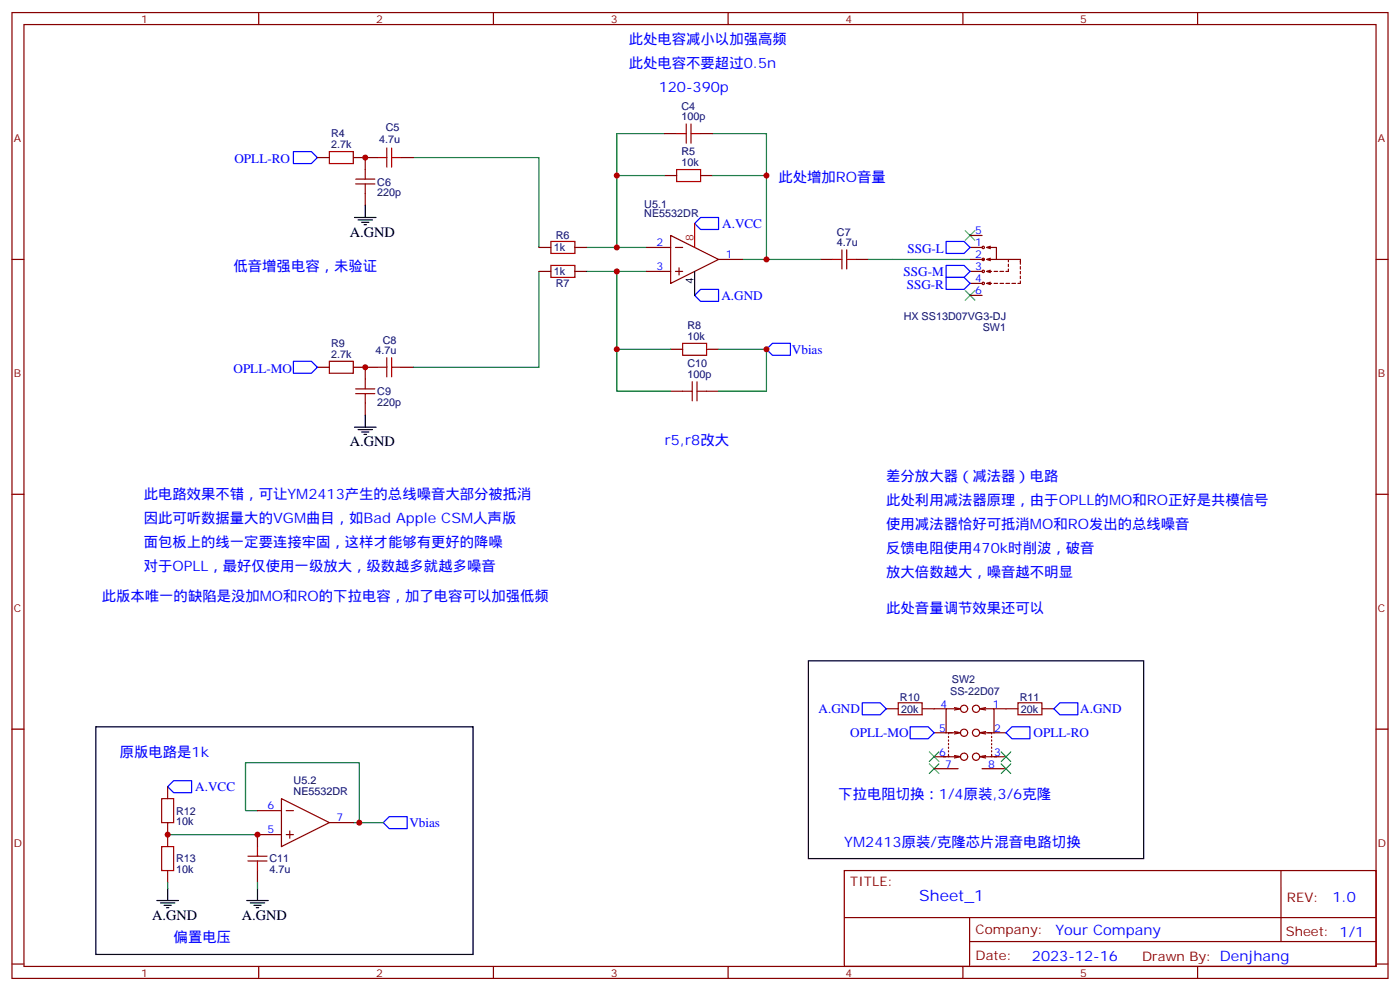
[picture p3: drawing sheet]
<svg xmlns="http://www.w3.org/2000/svg" width="412mm" height="292mm" viewBox="0 0 412 292" stroke-linecap="round" stroke-linejoin="round" font-family="sans-serif">
<g fill="none" stroke="#870000" stroke-width=".35">
<path d="M3.5 3.7h405.4v284.3h-405.4zM7.1 7.2h398.2v277.3h-398.2zM76.2 3.7v3.5M145.3 3.7v3.5M214.5 3.7v3.5M283.6 3.7v3.5M352.8 3.7v3.5M195.8 39.3h3.5M206.4 39.3h3.5M93.5 46.4h3.5M104.1 46.4h7M107.6 46.4v3.5"/>
<path d="M107.6 57v3.5M118.2 46.4h3.5M195.8 51.7h3.5M206.4 51.7h3.5M3.5 76.4h3.6M158.7 79.9h3.6M158.7 72.8h3.6M169.3 79.9h3.6M169.3 72.8h3.6M190.5 79.9h7.1M190.5 72.8h7.1M197.6 69.3l14.1 7.1-14.1 7z"/>
<path d="M199 79.9h2.1M199 72.8h2.1M200 78.8v2.2M211.7 76.4h7M241.7 76.4h3.5M252.2 76.4h3.6M285.8 76.4h4.2M285.8 79.9h3.5M285.8 72.8h3.5M285.8 69.3h3.5M290.7 72.8h2.8v3.6h-2.8M290.7 79.9h1.4"/>
<path d="M290.7 79.9l1 .4M290.7 76.4l1 .3M290.7 72.8l1 .4M291.7 79.6l-1 .3M291.7 76l-1 .4M291.7 72.5l-1 .3M292.8 79.9h1.1M293.5 76.4h7.1v1.4M294.6 79.9h1M297 79.2v.7h-.7M297 76.4v.7M297 77.8v.7"/>
<path d="M300.6 78.5v.7M300.6 79.9v.7M405.3 76.4h3.6M285.8 83.4h3.5M285.8 87h3.5M290.7 83.4h1.4M290.7 83.4l1 .4M291.7 83.1l-1 .3M292.8 83.4h1.1M294.6 83.4h1M296.3 83.4h1.1M298.1 83.4h1.1"/>
<path d="M300.6 82.7v.7h-.7M300.6 81.3v.7M93.5 108.1h3.5M104.1 108.1h7M107.6 108.1v3.6M107.6 118.7v3.5M118.2 108.1h3.5M197.6 115.2h3.5M197.6 102.8h3.5M208.1 115.2h3.6M208.1 102.8h3.6M3.5 145.5h3.6"/>
<path d="M405.3 145.5h3.6M3.5 214.7h3.6M261.1 208.7h3.5M271.6 208.7h7.1M275.2 215.7h5.3M279.4 216.8v.3M279.4 217.8v.4M279.4 218.9v.4M279.4 220v.3M281.2 215.4l1.7 .3-1.7 .4M281.2 208.3l1.7 .4M282.2 215.7h-2.8v.4"/>
<path d="M282.9 208.7h-4.2v7M282.9 208.7l-1.7 .3M288.6 208.7h4.2v7M288.6 208.7l1.7 .3M288.6 215.7l1.7 .4M289.3 215.7h2.8v.4M290.3 208.3l-1.7 .4M290.3 215.4l-1.7 .3M291 215.7h5.3M292.1 216.8v.3M292.1 217.8v.4M292.1 218.9v.4"/>
<path d="M292.1 220v.3M292.8 208.7h7.1M306.9 208.7h3.5M405.3 214.7h3.6M49.4 231.6v3.5M75.8 238.7h7.1M82.9 235.1l14.1 7.1-14.1 7zM84.3 238.7h2.1M275.2 222.8h4.4M275.2 226.3h7M279.4 222.1v.7h2.8M279.4 221v.4"/>
<path d="M281.2 222.4l1.7 .4-1.7 .3M288.6 222.8l1.7 .3M289.3 226.3h7M290.3 222.4l-1.7 .4M291.9 222.8h4.4M292.1 222.1v.7h-2.8M292.1 221v.4M49.4 242.2v7M49.4 256.3v3.5M75.8 256.3v3.5M82.9 245.7h-7.1v3.5M84.3 245.7h2.1"/>
<path d="M85.4 244.7v2.1M97 242.2h7.1M248.7 256.3h156.6v28.2h-156.6zM377.3 256.3v20.9M248.7 270.1h156.5M285.6 277.2h119.6M285.6 270.1v14.2M3.5 283.8h3.6M76.2 284.5v3.5M145.3 284.5v3.5M214.5 284.5v3.5M283.6 284.5v3.5"/>
<path d="M352.8 284.5v3.5M405.3 283.8h3.6"/>
<circle cx="289.6" cy="72.8" r=".35"/>
<circle cx="289.6" cy="79.9" r=".35"/>
<circle cx="289.6" cy="76.4" r=".35"/>
<circle cx="289.6" cy="83.4" r=".35"/>
<circle cx="284" cy="208.7" r="1.06"/>
<circle cx="284" cy="215.7" r="1.06"/>
<circle cx="287.5" cy="208.7" r="1.06"/>
<circle cx="287.5" cy="215.7" r="1.06"/>
<circle cx="284" cy="222.8" r="1.06"/>
<circle cx="287.5" cy="222.8" r="1.06"/>
</g>
<g fill="none" stroke="#00f" stroke-width=".35">
<path d="M86.4 44.6h5.3l1.8 1.8-1.8 1.8h-5.3zM206.4 64h5.3v3.6h-5.3l-1.8-1.8zM278.7 71.1h5.3l1.8 1.7-1.8 1.8h-5.3zM278.7 78.1h5.3l1.8 1.8-1.8 1.8h-5.3zM204.6 87l1.8-1.8h5.3v3.5h-5.3zM278.7 81.7h5.3l1.8 1.7-1.8 1.8h-5.3zM86.4 106.4h5.3l1.8 1.7-1.8 1.8h-5.3zM225.8 102.8l1.7-1.7h5.3v3.5h-5.3zM254 206.9h5.3l1.8 1.8-1.8 1.7h-5.3zM268.1 214h5.3l1.8 1.7-1.8 1.8h-5.3zM298.1 214h5.3v3.5h-5.3l-1.8-1.8zM312.2 206.9h5.3v3.5h-5.3l-1.8-1.7z"/>
<path d="M51.2 229.8h5.2v3.6h-5.2l-1.8-1.8zM114.7 240.4h5.2v3.5h-5.2l-1.8-1.7z"/>
</g>
<g fill="none" stroke="#a10000" stroke-width=".35">
<path d="M199.3 39.3h2.8M202.1 36.5v5.7M203.6 39.3h2.8M203.6 36.5v5.7M97 44.6h7.1v3.6h-7.1zM104.8 54.2h5.6M104.8 52.7h5.6M107.6 49.9v2.8M107.6 54.2v2.8M111.1 46.4h2.8M113.9 43.6v5.6M115.4 43.6v5.6"/>
<path d="M115.4 46.4h2.8M199.3 49.9h7.1v3.5h-7.1zM162.3 78.1h7v3.6h-7zM162.3 71.1h7v3.5h-7zM245.2 76.4h2.8M248 73.6v5.6M249.4 76.4h2.8M249.4 73.6v5.6M97 106.4h7.1v3.5h-7.1zM104.8 115.9h5.6M104.8 114.5h5.6M107.6 111.7v2.8"/>
<path d="M107.6 115.9v2.8M111.1 108.1h2.8M113.9 105.3v5.6M115.4 105.3v5.6M115.4 108.1h2.8M201.1 101.1h7v3.5h-7zM201.1 115.2h2.8M203.9 112.4v5.6M205.3 115.2h2.8M205.3 112.4v5.6M264.6 206.9h7v3.5h-7zM299.9 206.9h7v3.5h-7z"/>
<path d="M47.6 235.1h3.6v7.1h-3.6zM47.6 249.2h3.6v7.1h-3.6zM73 253.5h5.7M73 252.1h5.7M75.8 249.2v2.9M75.8 253.5v2.8"/>
</g>
<g fill="none" stroke="#008700" stroke-width=".35">
<path d="M195.8 39.3h-14.1v12.4M209.9 39.3h15.9v12.4M121.7 46.4h37v26.4M195.8 51.7h-14.1v21.1M209.9 51.7h15.9v24.7h-7.1M158.7 79.9v28.2h-37M172.9 72.8h17.6M172.9 79.9h17.6M181.7 79.9v35.3h15.9M225.8 76.4h15.9M255.8 76.4h30M181.7 102.8h15.9"/>
<path d="M211.7 102.8h14.1v12.4h-14.1M75.8 238.7h-3.5v-14.2h33.5v17.7M49.4 259.8v1.8M49.4 245.7h26.4M75.8 259.8v1.8M104.1 242.2h8.8"/>
</g>
<g fill="none" stroke="#000" stroke-width=".35">
<path d="M104.4 64h6.4M105.5 64.7h4.2M106.5 65.4h2.2M107.2 66.1h.7M107.6 60.5v3.5M204.6 79.9v7.1M104.4 125.8h6.4M105.5 126.5h4.2M106.5 127.2h2.2M107.2 127.9h.7M107.6 122.2v3.6M28.2 214h111.1v67h-111.1z"/>
<path d="M46.2 265.1h6.4M47.3 265.8h4.2M48.3 266.5h2.1M49 267.2h.7M49.4 261.6v3.5M72.7 265.1h6.3M73.7 265.8h4.3M74.8 266.5h2.1M75.5 267.2h.7M75.8 261.6v3.5"/>
</g>
<path d="M284.3 67.9l2.9 2.8M287.2 67.9l-2.9 2.8M284.3 85.5l2.9 2.9M287.2 85.5l-2.9 2.9M273.8 224.9l2.8 2.8M273.8 221.4l2.8 2.8M276.6 224.9l-2.8 2.8M276.6 221.4l-2.8 2.8M294.9 224.9l2.8 2.8M294.9 221.4l2.8 2.8M297.7 224.9l-2.8 2.8M297.7 221.4l-2.8 2.8" fill="none" stroke="#3c3" stroke-width=".35"/>
<path d="M204.6 65.8v7" fill="none" stroke="#f00" stroke-width=".35"/>
<g fill="#c00">
<circle cx="225.8" cy="51.7" r=".88"/>
<circle cx="181.7" cy="51.7" r=".88"/>
<circle cx="181.7" cy="72.8" r=".88"/>
<circle cx="49.4" cy="245.7" r=".88"/>
<circle cx="181.7" cy="79.9" r=".88"/>
<circle cx="181.7" cy="102.8" r=".88"/>
<circle cx="225.8" cy="102.8" r=".88"/>
<circle cx="105.8" cy="242.2" r=".88"/>
<circle cx="225.8" cy="76.4" r=".88"/>
<circle cx="107.6" cy="108.1" r=".88"/>
<circle cx="107.6" cy="46.4" r=".88"/>
<circle cx="75.8" cy="245.7" r=".88"/>
</g>
<path d="M238.1 194.6h98.8v58.2h-98.8z" fill="none" stroke="#000" stroke-width=".35"/>
<text font-size="4.6" fill="#00f" x="270.8" y="265.3">Sheet_1</text>
<g font-size="4.2" fill="#00f">
<text x="185.2" y="12.9">此处电容减小以加强高频</text>
<text x="185.2" y="19.9">此处电容不要超过0.5n</text>
<text x="194" y="27">120-390p</text>
<text x="229.3" y="53.4">此处增加RO音量</text>
<text x="68.8" y="79.9">低音增强电容，未验证</text>
<text x="195.8" y="131.1">r5,r8改大</text>
<text x="261.1" y="141.6">差分放大器（减法器）电路</text>
<text x="42.3" y="146.9">此电路效果不错，可让YM2413产生的总线噪音大部分被抵消</text>
<text x="261.1" y="148.7">此处利用减法器原理，由于OPLL的MO和RO正好是共模信号</text>
<text x="42.3" y="154">因此可听数据量大的VGM曲目，如Bad Apple CSM人声版</text>
<text x="261.1" y="155.8">使用减法器恰好可抵消MO和RO发出的总线噪音</text>
<text x="42.3" y="161">面包板上的线一定要连接牢固，这样才能够有更好的降噪</text>
<text x="261.1" y="162.8">反馈电阻使用470k时削波，破音</text>
<text x="42.3" y="168.1">对于OPLL，最好仅使用一级放大，级数越多就越多噪音</text>
<text x="261.1" y="169.9">放大倍数越大，噪音越不明显</text>
<text x="30" y="176.9">此版本唯一的缺陷是没加MO和RO的下拉电容，加了电容可以加强低频</text>
<text x="261.1" y="180.4">此处音量调节效果还可以</text>
<text x="35.3" y="222.8">原版电路是1k</text>
<text x="246.9" y="235.1">下拉电阻切换：1/4原装,3/6克隆</text>
<text x="248.7" y="249.2">YM2413原装/克隆芯片混音电路切换</text>
<text x="392.5" y="265.6">1.0</text>
<text x="310.9" y="275.1">Your Company</text>
<text x="51.2" y="277.5">偏置电压</text>
<text x="304" y="282.9">2023-12-16</text>
</g>
<g font-size="4.2">
<text x="103" y="69.7">A.GND</text>
<text x="103" y="131.4">A.GND</text>
<text x="44.8" y="270.8">A.GND</text>
<text x="71.3" y="270.8">A.GND</text>
</g>
<g font-size="3.9" fill="#00f">
<text x="69.1" y="48">OPLL-RO</text>
<text x="212.7" y="67">A.VCC</text>
<text x="267.3" y="74.4">SSG-L</text>
<text x="266.2" y="81.2">SSG-M</text>
<text x="212.5" y="88.2">A.GND</text>
<text x="267.1" y="85">SSG-R</text>
<text x="233.3" y="104.2">Vbias</text>
<text x="68.8" y="109.7">OPLL-MO</text>
<text x="241.1" y="209.9">A.GND</text>
<text x="318.2" y="209.9">A.GND</text>
<text x="250.5" y="217">OPLL-MO</text>
<text x="304.5" y="216.9">OPLL-RO</text>
<text x="57.5" y="232.9">A.VCC</text>
<text x="120.6" y="243.4">Vbias</text>
</g>
<g font-size="3.9" fill="#800">
<text x="250.5" y="260.9">TITLE:</text>
<text x="379.1" y="265.6">REV:</text>
<text x="287.4" y="275.1">Company:</text>
<text x="378.7" y="275.7">Sheet: 1/1</text>
<text x="287.4" y="282.8">Date:</text>
<text x="336.4" y="282.8">Drawn By: Denjhang</text>
</g>
<g font-size="3.2" fill="#800">
<text x="41.6" y="6.7">1</text>
<text x="110.8" y="6.7">2</text>
<text x="179.9" y="6.7">3</text>
<text x="249.1" y="6.7">4</text>
<text x="318.2" y="6.7">5</text>
<text x="4.1" y="41.8">A</text>
<text x="405.9" y="41.8">A</text>
<text x="4.1" y="110.9">B</text>
<text x="405.9" y="110.9">B</text>
<text x="4.1" y="180.1">C</text>
<text x="405.9" y="180.1">C</text>
<text x="4.1" y="249.2">D</text>
<text x="405.9" y="249.2">D</text>
<text x="41.6" y="287.5">1</text>
<text x="110.8" y="287.5">2</text>
<text x="179.9" y="287.5">3</text>
<text x="249.1" y="287.5">4</text>
<text x="318.2" y="287.5">5</text>
</g>
<g font-size="3.2" fill="#000080">
<text x="200.7" y="35.5">100p</text>
<text x="200.7" y="32.3">C4</text>
<text x="97.5" y="40.4">R4</text>
<text x="113.6" y="38.7">C5</text>
<text x="97.5" y="43.6">2.7k</text>
<text x="111.7" y="42.2">4.7u</text>
<text x="200.7" y="45.6">R5</text>
<text x="200.7" y="48.9">10k</text>
<text x="111.1" y="57.7">220p</text>
<text x="111.1" y="54.6">C6</text>
<text x="189.8" y="64">NE5532DR</text>
<text x="189.8" y="61.1">U5.1</text>
<text x="163.7" y="70.5">R6</text>
<text x="246.5" y="69.5">C7</text>
<text x="163.1" y="74">1k</text>
<text x="246.5" y="72.5">4.7u</text>
<text x="163.1" y="81">1k</text>
<text x="163.7" y="84.6">R7</text>
<text x="266.2" y="94.2">HX SS13D07VG3-DJ</text>
<text x="112.8" y="101.2">C8</text>
<text x="202.5" y="100">10k</text>
<text x="202.5" y="96.8">R8</text>
<text x="289.5" y="97.4">SW1</text>
<text x="97.5" y="105.3">2.7k</text>
<text x="97.5" y="102.1">R9</text>
<text x="110.7" y="104.2">4.7u</text>
<text x="202.5" y="111.3">100p</text>
<text x="202.5" y="108.1">C10</text>
<text x="111.1" y="119.5">220p</text>
<text x="111.1" y="116.3">C9</text>
<text x="280.4" y="201">SW2</text>
<text x="265.1" y="206.3">R10</text>
<text x="265.4" y="209.8">20k</text>
<text x="279.9" y="204.5">SS-22D07</text>
<text x="300.4" y="206.3">R11</text>
<text x="300.7" y="210">20k</text>
<text x="86.5" y="233.9">NE5532DR</text>
<text x="86.5" y="230.7">U5.2</text>
<text x="51.9" y="239.8">R12</text>
<text x="51.9" y="243">10k</text>
<text x="51.9" y="257.1">10k</text>
<text x="51.9" y="253.9">R13</text>
<text x="79.4" y="257.1">4.7u</text>
<text x="79.4" y="253.9">C11</text>
</g>
<text font-size="3.2" fill="#f00" x="204.3" y="71.1" transform="rotate(-90 204.3 71.1)">8</text>
<g font-size="3.2" fill="#00f">
<text x="287.3" y="69">5</text>
<text x="193.4" y="72.5">2</text>
<text x="213.8" y="76">1</text>
<text x="287.3" y="76">2</text>
<text x="287.3" y="72.5">1</text>
<text x="193.4" y="79.6">3</text>
<text x="287.3" y="83.1">4</text>
<text x="287.3" y="79.6">3</text>
<text x="287.3" y="86.6">6</text>
<text x="277" y="208.3">4</text>
<text x="292.5" y="208.3">1</text>
<text x="276.7" y="215.4">5</text>
<text x="292.8" y="215.4">2</text>
<text x="276.7" y="222.4">6</text>
<text x="278.4" y="226">7</text>
<text x="291" y="226">8</text>
<text x="292.8" y="222.4">3</text>
<text x="78.8" y="238.3">6</text>
<text x="78.8" y="245.4">5</text>
<text x="99.1" y="241.8">7</text>
</g>
<text font-size="3.2" x="204.3" y="83.7" transform="rotate(-90 204.3 83.7)">4</text>
</svg>
